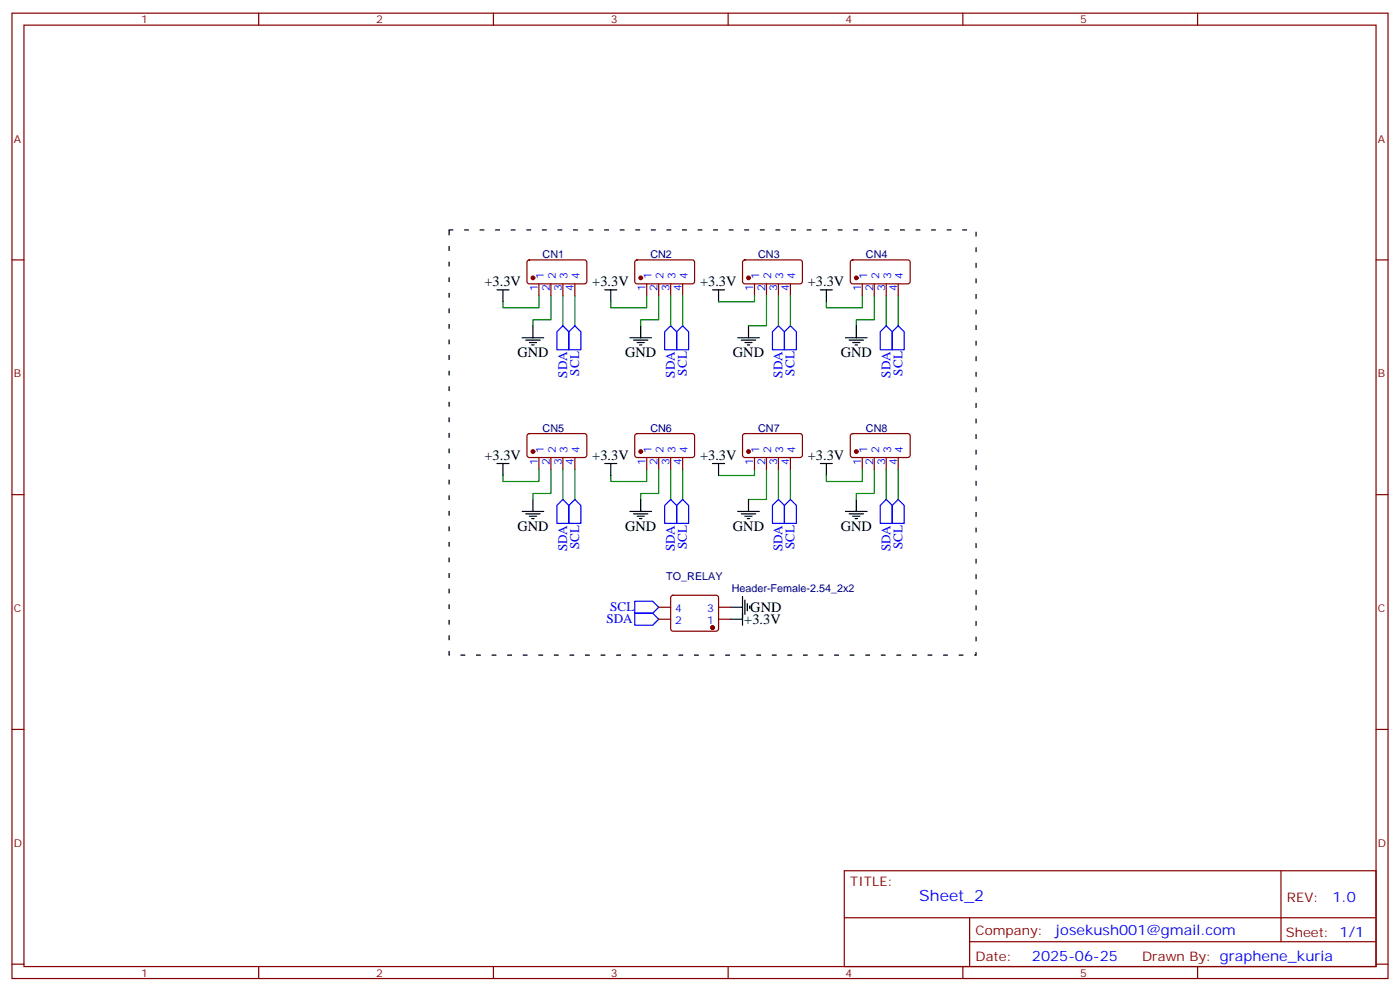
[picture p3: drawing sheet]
<svg xmlns="http://www.w3.org/2000/svg" width="412mm" height="292mm" viewBox="0 0 412 292" stroke-linecap="round" stroke-linejoin="round" font-family="sans-serif">
<g fill="none" stroke="#870000" stroke-width=".35">
<path d="M3.5 3.9h405.4v284.3h-405.4zM7.1 7.4h398.2v277.3h-398.2zM76.2 3.9v3.5M145.3 3.9v3.5M214.5 3.9v3.5M283.6 3.9v3.5M352.8 3.9v3.5M3.5 76.6h3.6M155.5 76.8l.4-.2h16.5l.5 .7-.1 5.9-.6 .4-16.5-.1-.5-.6v-5.6zM187.2 76.8l.5-.2h16.5l.4 .7-.1 5.9-.6 .4-16.5-.1-.4-.6v-5.6zM219 76.8l.4-.2h16.5l.5 .7-.1 5.9-.6 .4-16.5-.1-.5-.6v-5.6zM250.7 76.8l.5-.2h16.5l.4 .7-.1 5.9-.6 .4-16.5-.1-.4-.6v-5.6z"/>
<path d="M405.3 76.6h3.6M158.7 83.6v3.5M162.3 83.6v3.5M165.8 83.6v3.5M169.3 83.6v3.5M190.5 83.6v3.5M194 83.6v3.5M197.6 83.6v3.5M201.1 83.6v3.5M222.2 83.6v3.5M225.8 83.6v3.5M229.3 83.6v3.5"/>
<path d="M232.8 83.6v3.5M254 83.6v3.5M257.5 83.6v3.5M261.1 83.6v3.5M264.6 83.6v3.5M155.5 127.9l.4-.2 16.5 .1 .5 .6-.1 5.9-.6 .5-16.5-.1-.5-.6v-5.7zM158.7 134.8v3.5M162.3 134.8v3.5M165.8 134.8v3.5M169.3 134.8v3.5M187.2 127.9l.5-.2 16.5 .1 .4 .6-.1 5.9-.6 .5-16.5-.1-.4-.6v-5.7zM190.5 134.8v3.5"/>
<path d="M194 134.8v3.5M197.6 134.8v3.5M201.1 134.8v3.5M219 127.9l.4-.2 16.5 .1 .5 .6-.1 5.9-.6 .5-16.5-.1-.5-.6v-5.7zM222.2 134.8v3.5M225.8 134.8v3.5M229.3 134.8v3.5M232.8 134.8v3.5M250.7 127.9l.5-.2 16.5 .1 .4 .6-.1 5.9-.6 .5-16.5-.1-.4-.6v-5.7zM254 134.8v3.5M257.5 134.8v3.5M261.1 134.8v3.5"/>
<path d="M264.6 134.8v3.5M3.5 145.7h3.6M405.3 145.7h3.6M194 178.9h3.6M197.8 175.5l.5-.2h12.7l.5 .2 .2 .5-.1 9.5-.6 .4-13-.1-.4-.6v-9.2zM211.7 178.9h3.5M194 182.4h3.6M211.7 182.4h3.5M3.5 214.8h3.6M405.3 214.8h3.6M248.7 256.5h156.6v28.2h-156.6zM377.3 256.5v20.9"/>
<path d="M248.7 270.3h156.5M285.6 277.4h119.6M285.6 270.3v14.1M3.5 284h3.6M76.2 284.7v3.5M145.3 284.7v3.5M214.5 284.7v3.5M283.6 284.7v3.5M352.8 284.7v3.5M405.3 284h3.6"/>
</g>
<g fill="none" stroke="#000" stroke-width=".35">
<path d="M146.4 85.4h3.5M148.2 85.4v3.5M153.8 99.5h6.4M157 96v3.5M178.2 85.4h3.5M179.9 85.4v3.5M185.6 99.5h6.3M188.7 96v3.5M209.9 85.4h3.5M211.7 85.4v3.5M217.3 99.5h6.4M220.5 96v3.5"/>
<path d="M241.7 85.4h3.5M243.4 85.4v3.5M249.1 99.5h6.3M252.2 96v3.5M154.9 100.2h4.2M155.9 100.9h2.1M156.6 101.6h.7M186.6 100.2h4.3M187.7 100.9h2.1M188.4 101.6h.7M218.4 100.2h4.2M219.4 100.9h2.1"/>
<path d="M220.1 101.6h.7M250.1 100.2h4.3M251.2 100.9h2.1M251.9 101.6h.7M146.4 136.5h3.5M148.2 136.5v3.6M178.2 136.5h3.5M179.9 136.5v3.6M209.9 136.5h3.5M211.7 136.5v3.6M241.7 136.5h3.5M243.4 136.5v3.6"/>
<path d="M153.8 150.6h6.4M154.9 151.3h4.2M155.9 152h2.1M156.6 152.8h.7M157 147.1v3.5M185.6 150.6h6.3M186.6 151.3h4.3M187.7 152h2.1M188.4 152.8h.7M188.7 147.1v3.5M217.3 150.6h6.4M218.4 151.3h4.2"/>
<path d="M219.4 152h2.1M220.1 152.8h.7M220.5 147.1v3.5M249.1 150.6h6.3M250.1 151.3h4.3M251.2 152h2.1M251.9 152.8h.7M252.2 147.1v3.5M215.2 178.9h3.5M218.7 175.7v8.5M219.4 176.7v4.3M220.1 177.8v2.1"/>
<path d="M220.8 178.5v.7M215.2 182.4h3.5"/>
</g>
<g fill="none" stroke="#00f" stroke-width=".35">
<path d="M165.8 96l1.8 1.7v5.3h-3.6v-5.3zM169.3 96l1.8 1.7v5.3h-3.5v-5.3zM197.6 96l1.7 1.7v5.3h-3.5v-5.3zM201.1 96l1.7 1.7v5.3h-3.5v-5.3zM229.3 96l1.8 1.7v5.3h-3.6v-5.3zM232.8 96l1.8 1.7v5.3h-3.5v-5.3zM259.3 97.7l1.8-1.7 1.7 1.7v5.3h-3.5zM264.6 96l1.7 1.7v5.3h-3.5v-5.3zM165.8 147.1l1.8 1.8v5.3h-3.6v-5.3zM169.3 147.1l1.8 1.8v5.3h-3.5v-5.3zM197.6 147.1l1.7 1.8v5.3h-3.5v-5.3zM201.1 147.1l1.7 1.8v5.3h-3.5v-5.3z"/>
<path d="M229.3 147.1l1.8 1.8v5.3h-3.6v-5.3zM232.8 147.1l1.8 1.8v5.3h-3.5v-5.3zM261.1 147.1l1.7 1.8v5.3h-3.5v-5.3zM264.6 147.1l1.7 1.8v5.3h-3.5v-5.3zM187 177.1h5.3l1.7 1.8-1.7 1.7h-5.3zM187 180.6h5.3l1.7 1.8-1.7 1.8h-5.3z"/>
</g>
<g fill="#870000" stroke="#870000" stroke-width=".35">
<circle cx="209.9" cy="184.9" r=".53"/>
<circle cx="157" cy="81.8" r=".53"/>
<circle cx="188.7" cy="81.8" r=".53"/>
<circle cx="252.2" cy="81.8" r=".53"/>
<circle cx="220.5" cy="81.8" r=".53"/>
<circle cx="220.5" cy="133" r=".53"/>
<circle cx="252.2" cy="133" r=".53"/>
<circle cx="188.7" cy="133" r=".53"/>
<circle cx="157" cy="133" r=".53"/>
</g>
<path d="M132.3 67.7h155.2v125.3h-155.2z" fill="none" stroke="#000" stroke-width=".35" stroke-dasharray="1.1 3.5"/>
<g fill="none" stroke="#008700" stroke-width=".35">
<path d="M158.7 87.1v3.6h-10.5v-1.8M162.3 87.1v7.1h-5.3v1.8M165.8 87.1v8.9M169.3 87.1v8.9M190.5 87.1v3.6h-10.6v-1.8M194 87.1v7.1h-5.3v1.8M197.6 87.1v8.9M201.1 87.1v8.9M222.2 87.1v1.8h-10.5M225.8 87.1v8.9h-5.3M229.3 87.1v8.9M232.8 87.1v8.9"/>
<path d="M254 87.1v3.6h-10.6v-1.8M257.5 87.1v7.1h-5.3v1.8M261.1 87.1v8.9M264.6 87.1v8.9M158.7 138.3v3.5h-10.5v-1.7M162.3 138.3v7h-5.3v1.8M165.8 138.3v8.8M169.3 138.3v8.8M190.5 138.3v3.5h-10.6v-1.7M194 138.3v7h-5.3v1.8M197.6 138.3v8.8M201.1 138.3v8.8"/>
<path d="M222.2 138.3v1.8h-10.5M225.8 138.3v8.8h-5.3M229.3 138.3v8.8M232.8 138.3v8.8M254 138.3v3.5h-10.6v-1.7M257.5 138.3v7h-5.3v1.8M261.1 138.3v8.8M264.6 138.3v8.8"/>
</g>
<text font-size="4.6" fill="#00f" x="270.8" y="265.5">Sheet_2</text>
<g font-size="4.2">
<text x="142.7" y="84.3">+3.3V</text>
<text x="174.5" y="84.3">+3.3V</text>
<text x="206.2" y="84.3">+3.3V</text>
<text x="238" y="84.3">+3.3V</text>
<text x="152.4" y="105.1">GND</text>
<text x="184.1" y="105.1">GND</text>
<text x="215.9" y="105.1">GND</text>
<text x="247.6" y="105.1">GND</text>
<text x="142.7" y="135.4">+3.3V</text>
<text x="174.5" y="135.4">+3.3V</text>
<text x="206.2" y="135.4">+3.3V</text>
<text x="238" y="135.4">+3.3V</text>
<text x="152.4" y="156.3">GND</text>
<text x="184.1" y="156.3">GND</text>
<text x="215.9" y="156.3">GND</text>
<text x="247.6" y="156.3">GND</text>
<text x="219.3" y="183.8">+3.3V</text>
<text x="221" y="180.3">GND</text>
</g>
<g font-size="4.2" fill="#00f">
<text x="392.5" y="265.7">1.0</text>
<text x="310.9" y="275.3">josekush001@gmail.com</text>
<text x="304" y="283.1">2025-06-25</text>
</g>
<g font-size="3.9" fill="#00f">
<text x="167" y="111.2" transform="rotate(-90 167 111.2)">SDA</text>
<text x="170.6" y="110.6" transform="rotate(-90 170.6 110.6)">SCL</text>
<text x="198.8" y="111.2" transform="rotate(-90 198.8 111.2)">SDA</text>
<text x="202.3" y="110.6" transform="rotate(-90 202.3 110.6)">SCL</text>
<text x="230.5" y="111.2" transform="rotate(-90 230.5 111.2)">SDA</text>
<text x="234.1" y="110.6" transform="rotate(-90 234.1 110.6)">SCL</text>
<text x="262.3" y="111.2" transform="rotate(-90 262.3 111.2)">SDA</text>
<text x="265.8" y="110.6" transform="rotate(-90 265.8 110.6)">SCL</text>
<text x="170.6" y="161.8" transform="rotate(-90 170.6 161.8)">SCL</text>
<text x="202.3" y="161.8" transform="rotate(-90 202.3 161.8)">SCL</text>
<text x="234.1" y="161.8" transform="rotate(-90 234.1 161.8)">SCL</text>
<text x="265.8" y="161.8" transform="rotate(-90 265.8 161.8)">SCL</text>
<text x="167" y="162.4" transform="rotate(-90 167 162.4)">SDA</text>
<text x="198.8" y="162.4" transform="rotate(-90 198.8 162.4)">SDA</text>
<text x="230.5" y="162.4" transform="rotate(-90 230.5 162.4)">SDA</text>
<text x="262.3" y="162.4" transform="rotate(-90 262.3 162.4)">SDA</text>
<text x="178.6" y="183.5">SDA</text>
<text x="179.8" y="180.1">SCL</text>
</g>
<g font-size="3.9" fill="#800">
<text x="250.5" y="261.1">TITLE:</text>
<text x="379.1" y="265.7">REV:</text>
<text x="287.4" y="275.3">Company:</text>
<text x="378.7" y="275.9">Sheet: 1/1</text>
<text x="287.4" y="282.9">Date:</text>
<text x="336.4" y="283">Drawn By: graphene_kuria</text>
</g>
<g font-size="3.2" fill="#800">
<text x="41.6" y="6.9">1</text>
<text x="110.8" y="6.9">2</text>
<text x="179.9" y="6.9">3</text>
<text x="249.1" y="6.9">4</text>
<text x="318.2" y="6.9">5</text>
<text x="4.1" y="42">A</text>
<text x="405.9" y="42">A</text>
<text x="4.1" y="111.1">B</text>
<text x="405.9" y="111.1">B</text>
<text x="4.1" y="180.3">C</text>
<text x="405.9" y="180.3">C</text>
<text x="4.1" y="249.4">D</text>
<text x="405.9" y="249.4">D</text>
<text x="41.6" y="287.7">1</text>
<text x="110.8" y="287.7">2</text>
<text x="179.9" y="287.7">3</text>
<text x="249.1" y="287.7">4</text>
<text x="318.2" y="287.7">5</text>
</g>
<g font-size="3.2" fill="#000080">
<text x="159.8" y="76">CN1</text>
<text x="191.6" y="76">CN2</text>
<text x="223.3" y="76">CN3</text>
<text x="255.1" y="76">CN4</text>
<text x="159.8" y="127.1">CN5</text>
<text x="191.6" y="127.1">CN6</text>
<text x="223.3" y="127.1">CN7</text>
<text x="255.1" y="127.1">CN8</text>
<text x="196.3" y="170.9">TO_RELAY</text>
<text x="215.5" y="174.3">Header-Female-2.54_2x2</text>
</g>
<g font-size="3.2" fill="#00f">
<text x="160.2" y="82.3" transform="rotate(-90 160.2 82.3)">1</text>
<text x="163.7" y="82.3" transform="rotate(-90 163.7 82.3)">2</text>
<text x="167.2" y="82.3" transform="rotate(-90 167.2 82.3)">3</text>
<text x="170.7" y="82.3" transform="rotate(-90 170.7 82.3)">4</text>
<text x="191.9" y="82.3" transform="rotate(-90 191.9 82.3)">1</text>
<text x="195.4" y="82.3" transform="rotate(-90 195.4 82.3)">2</text>
<text x="199" y="82.3" transform="rotate(-90 199 82.3)">3</text>
<text x="202.5" y="82.3" transform="rotate(-90 202.5 82.3)">4</text>
<text x="223.7" y="82.3" transform="rotate(-90 223.7 82.3)">1</text>
<text x="227.2" y="82.3" transform="rotate(-90 227.2 82.3)">2</text>
<text x="230.7" y="82.3" transform="rotate(-90 230.7 82.3)">3</text>
<text x="234.2" y="82.3" transform="rotate(-90 234.2 82.3)">4</text>
<text x="255.4" y="82.3" transform="rotate(-90 255.4 82.3)">1</text>
<text x="258.9" y="82.3" transform="rotate(-90 258.9 82.3)">2</text>
<text x="262.5" y="82.3" transform="rotate(-90 262.5 82.3)">3</text>
<text x="266" y="82.3" transform="rotate(-90 266 82.3)">4</text>
<text x="158.4" y="85.8" transform="rotate(-90 158.4 85.8)">1</text>
<text x="161.9" y="85.8" transform="rotate(-90 161.9 85.8)">2</text>
<text x="165.5" y="85.8" transform="rotate(-90 165.5 85.8)">3</text>
<text x="169" y="85.8" transform="rotate(-90 169 85.8)">4</text>
<text x="190.1" y="85.8" transform="rotate(-90 190.1 85.8)">1</text>
<text x="193.7" y="85.8" transform="rotate(-90 193.7 85.8)">2</text>
<text x="197.2" y="85.8" transform="rotate(-90 197.2 85.8)">3</text>
<text x="200.7" y="85.8" transform="rotate(-90 200.7 85.8)">4</text>
<text x="221.9" y="85.8" transform="rotate(-90 221.9 85.8)">1</text>
<text x="225.4" y="85.8" transform="rotate(-90 225.4 85.8)">2</text>
<text x="229" y="85.8" transform="rotate(-90 229 85.8)">3</text>
<text x="232.5" y="85.8" transform="rotate(-90 232.5 85.8)">4</text>
<text x="253.6" y="85.8" transform="rotate(-90 253.6 85.8)">1</text>
<text x="257.2" y="85.8" transform="rotate(-90 257.2 85.8)">2</text>
<text x="260.7" y="85.8" transform="rotate(-90 260.7 85.8)">3</text>
<text x="264.2" y="85.8" transform="rotate(-90 264.2 85.8)">4</text>
<text x="158.4" y="137" transform="rotate(-90 158.4 137)">1</text>
<text x="160.2" y="133.5" transform="rotate(-90 160.2 133.5)">1</text>
<text x="161.9" y="137" transform="rotate(-90 161.9 137)">2</text>
<text x="163.7" y="133.5" transform="rotate(-90 163.7 133.5)">2</text>
<text x="165.5" y="137" transform="rotate(-90 165.5 137)">3</text>
<text x="167.2" y="133.5" transform="rotate(-90 167.2 133.5)">3</text>
<text x="169" y="137" transform="rotate(-90 169 137)">4</text>
<text x="170.7" y="133.5" transform="rotate(-90 170.7 133.5)">4</text>
<text x="190.1" y="137" transform="rotate(-90 190.1 137)">1</text>
<text x="191.9" y="133.5" transform="rotate(-90 191.9 133.5)">1</text>
<text x="193.7" y="137" transform="rotate(-90 193.7 137)">2</text>
<text x="195.4" y="133.5" transform="rotate(-90 195.4 133.5)">2</text>
<text x="197.2" y="137" transform="rotate(-90 197.2 137)">3</text>
<text x="199" y="133.5" transform="rotate(-90 199 133.5)">3</text>
<text x="200.7" y="137" transform="rotate(-90 200.7 137)">4</text>
<text x="202.5" y="133.5" transform="rotate(-90 202.5 133.5)">4</text>
<text x="221.9" y="137" transform="rotate(-90 221.9 137)">1</text>
<text x="223.7" y="133.5" transform="rotate(-90 223.7 133.5)">1</text>
<text x="225.4" y="137" transform="rotate(-90 225.4 137)">2</text>
<text x="227.2" y="133.5" transform="rotate(-90 227.2 133.5)">2</text>
<text x="229" y="137" transform="rotate(-90 229 137)">3</text>
<text x="230.7" y="133.5" transform="rotate(-90 230.7 133.5)">3</text>
<text x="232.5" y="137" transform="rotate(-90 232.5 137)">4</text>
<text x="234.2" y="133.5" transform="rotate(-90 234.2 133.5)">4</text>
<text x="253.6" y="137" transform="rotate(-90 253.6 137)">1</text>
<text x="255.4" y="133.5" transform="rotate(-90 255.4 133.5)">1</text>
<text x="257.2" y="137" transform="rotate(-90 257.2 137)">2</text>
<text x="258.9" y="133.5" transform="rotate(-90 258.9 133.5)">2</text>
<text x="260.7" y="137" transform="rotate(-90 260.7 137)">3</text>
<text x="262.5" y="133.5" transform="rotate(-90 262.5 133.5)">3</text>
<text x="264.2" y="137" transform="rotate(-90 264.2 137)">4</text>
<text x="266" y="133.5" transform="rotate(-90 266 133.5)">4</text>
<text x="198.9" y="180.3">4</text>
<text x="198.9" y="183.8">2</text>
<text x="208.3" y="183.8">1</text>
<text x="208.3" y="180.3">3</text>
</g>
</svg>
